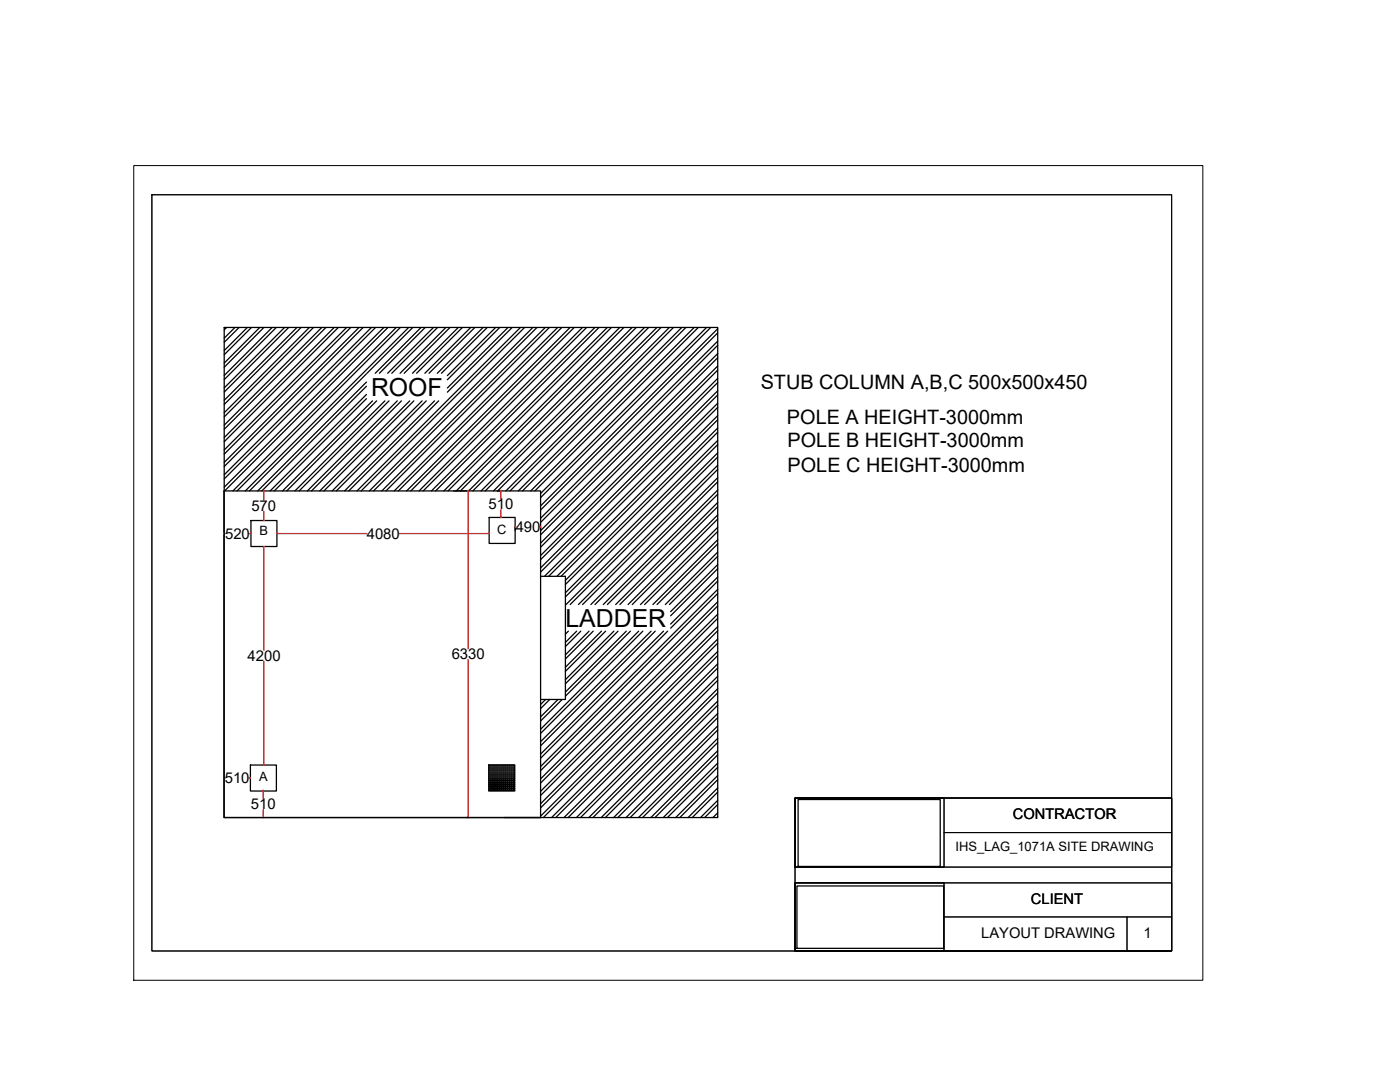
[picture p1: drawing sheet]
<svg xmlns="http://www.w3.org/2000/svg" width="279mm" height="216mm" viewBox="0 0 279 216" stroke-linecap="round" stroke-linejoin="round" font-family="sans-serif">
<!-- layer: 0 -->
<g fill="none" stroke="#000" stroke-width=".25">
<path d="M44.7 65.3h98.5v97.8h-98.5zM45.2 65.3l-.5 .5M46.9 65.3l-2.2 2.2M47.7 65.3l-3 3M49.4 65.3l-4.7 4.7M50.2 65.3l-5.5 5.5M51.8 65.3l-7.1 7.2M52.7 65.3l-8 8M54.3 65.3l-9.6 9.6M55.1 65.3l-10.4 10.5M56.8 65.3l-12.1 12.1M57.6 65.3l-12.9 12.9"/>
<path d="M59.3 65.3l-14.6 14.6M60.1 65.3l-15.4 15.4M61.7 65.3l-17 17.1M62.6 65.3l-17.9 17.9M64.2 65.3l-19.5 19.5M65 65.3l-20.3 20.4M66.7 65.3l-22 22M67.5 65.3l-22.8 22.8M69.2 65.3l-24.5 24.5M70 65.3l-25.3 25.3M71.6 65.3l-26.9 27M72.5 65.3l-27.8 27.8"/>
<path d="M73.1 76.2l-21.7 21.8M73.1 78.7l-19.2 19.3M73.1 74.6l-23.3 23.4M73.1 77.1l-20.8 20.9M73.1 79.5l-18.4 18.5M74.1 65.3l-29.4 29.4M74.3 80l-17.9 18M75 65.3l-30.3 30.3M75.2 80l-18 18M76.6 65.3l-31.9 31.9M76.8 80l-17.9 18M77.4 65.3l-32.6 32.7"/>
<path d="M77.6 80l-17.9 18M79.1 65.3l-32.6 32.7M79.3 80l-18 18M79.9 65.3l-32.6 32.7M80.1 80l-17.9 18M81.6 65.3l-32.6 32.7M81.8 80l-18 18M82.4 65.3l-9.2 9.2M82.6 80l-18 18M84 65.3l-9.1 9.2M84.2 80l-17.9 18M84.9 65.3l-9.2 9.2"/>
<path d="M85.1 80l-18 18M86.5 65.3l-9.1 9.2M86.7 80l-17.9 18M87.3 65.3l-9.1 9.2M87.5 80l-17.9 18M89 65.3l-9.2 9.2M89.2 80l-18 18M89.8 65.3l-9.1 9.2M91.5 65.3l-9.2 9.2M92.3 65.3l-9.2 9.2M93.9 65.3l-9.1 9.2M94.8 65.3l-9.2 9.2"/>
<path d="M96.4 65.3l-9.1 9.2M97.2 65.3l-9.1 9.2M98.9 65.3l-9.6 9.7M99.7 65.3l-10.4 10.5M101.4 65.3l-12.1 12.1M102.2 65.3l-12.9 13M103.9 65.3l-14.6 14.6M104.7 65.3l-32.6 32.7M106.3 65.3l-32.6 32.7M107.2 65.3l-32.7 32.7M108.8 65.3l-32.6 32.7M109.6 65.3l-32.6 32.7"/>
<path d="M111.3 65.3l-32.6 32.7M112.1 65.3l-32.6 32.7M113.8 65.3l-32.6 32.7M114.6 65.3l-32.6 32.7M116.2 65.3l-32.6 32.7M117.1 65.3l-32.6 32.7M118.7 65.3l-32.6 32.7M119.5 65.3l-32.6 32.7M121.2 65.3l-32.6 32.7M122 65.3l-32.6 32.7M123.7 65.3l-32.6 32.7M124.5 65.3l-32.6 32.7"/>
<path d="M126.2 65.3l-32.7 32.7M127 65.3l-32.6 32.7M128.6 65.3l-32.6 32.7M129.5 65.3l-32.7 32.7M131.1 65.3l-32.6 32.7M131.9 65.3l-32.6 32.7M133.6 65.3l-32.6 32.7M134.4 65.3l-32.6 32.7M136.1 65.3l-32.7 32.7M136.9 65.3l-32.6 32.7M138.5 65.3l-32.6 32.7M139.4 65.3l-32.7 32.7"/>
<path d="M141 65.3l-33.1 33.2M141.8 65.3l-33.9 34M143.2 65.6l-35.3 35.3M143.2 68.1l-35.3 35.3M143.2 70.5l-35.3 35.4M143.2 73l-35.3 35.4M143.2 75.5l-35.3 35.3M143.2 78l-35.3 35.3M143.2 66.4l-35.3 35.4M143.2 68.9l-35.3 35.3M143.2 71.4l-35.3 35.3M143.2 73.9l-35.3 35.3"/>
<path d="M143.2 76.3l-35.3 35.4M143.2 78.8l-35.3 35.4M44.7 98h63.2v65.1h-63.2zM52.6 98h.1M90.5 98h2.9M99.2 98h.8M143.2 80.5l-34.5 34.5M143.2 82.9l-32.1 32.1M143.2 85.4l-30.4 30.4M143.2 87.9l-30.4 30.4M143.2 90.4l-30.2 30.2M143.2 92.8l-27.8 27.8"/>
<path d="M143.2 95.3l-25.3 25.3M143.2 97.8l-22.8 22.8M143.2 81.3l-33.7 33.7M143.2 83.8l-31.2 31.2M143.2 86.2l-30.4 30.4M143.2 88.7l-30.4 30.4M143.2 91.2l-29.4 29.4M143.2 93.7l-26.9 26.9M143.2 96.1l-24.5 24.5M143.2 98.6l-22 22M50.1 103.9h5.2v5.2h-5.2zM52.6 103.9h.1"/>
<path d="M97.6 103.3h5.2v5.1h-5.2zM99.8 103.3h.2M102.8 105.1v.7M107.9 115h4.9v24.6h-4.9M107.9 105.1v.7M143.2 100.3l-20.3 20.3M143.2 102.7l-17.9 17.9M143.2 105.2l-15.4 15.4M143.2 107.7l-12.9 12.9M143.2 110.2l-10.4 10.4M143.2 112.6l-9.4 9.4M143.2 115.1l-9.4 9.4"/>
<path d="M143.2 117.6l-35.3 35.4M143.2 101.1l-19.5 19.5M143.2 103.6l-17 17M143.2 106l-14.5 14.6M143.2 108.5l-12.1 12.1M143.2 111l-9.6 9.6M143.2 113.5l-9.4 9.4M143.2 116l-9.4 9.3M143.2 118.4l-35.3 35.4M108.9 139.6l-1 1M109.7 139.6l-1.8 1.8M111.4 139.6l-3.5 3.4"/>
<path d="M112.2 139.6l-4.3 4.3M113.4 125.9l-.6 .6M115.1 125.9l-2.3 2.3M115.9 125.9l-3.1 3.1M117.6 125.9l-4.8 4.8M118.4 125.9l-5.6 5.6M120 125.9l-7.2 7.2M120.9 125.9l-8.1 8.1M122.5 125.9l-9.7 9.7M123.3 125.9l-10.5 10.5M125 125.9l-12.2 12.2M125.8 125.9l-13 13"/>
<path d="M127.5 125.9l-19.6 19.6M128.3 125.9l-20.4 20.4M129.9 125.9l-22 22.1M130.8 125.9l-22.9 22.9M132.4 125.9l-24.5 24.6M133.2 125.9l-25.3 25.4M143.2 120.1l-35.3 35.3M143.2 122.6l-35.3 35.3M143.2 125l-35.3 35.4M143.2 127.5l-35.3 35.4M143.2 130l-33.1 33.1M143.2 132.5l-30.6 30.6"/>
<path d="M143.2 134.9l-28.2 28.2M143.2 137.4l-25.7 25.7M143.2 139.9l-23.2 23.2M143.2 120.9l-35.3 35.4M143.2 123.4l-35.3 35.3M143.2 125.9l-35.3 35.3M143.2 128.3l-34.8 34.8M143.2 130.8l-32.3 32.3M143.2 133.3l-29.8 29.8M143.2 135.8l-27.3 27.3M143.2 138.2l-24.9 24.9M50 152.7h5.2v5.1h-5.2z"/>
<path d="M52.5 152.7h.2M52.5 157.8h.1M97.5 152.7h5.2v5.1h-5.2zM97.5 152.7h5.2M97.5 153.1h5.2M97.5 153.4h5.2M97.5 153.8h5.2M97.5 154.2h5.2M97.5 154.6h5.2M97.5 155h5.2M97.5 155.4h5.2M97.5 155.8h5.2"/>
<path d="M97.5 156.2h5.2M97.5 156.5h5.2M97.5 156.9h5.2M97.5 157.3h5.2M97.5 157.7h5.2M97.7 152.8h.2M97.7 153.2h.2M97.7 153.6h.2M97.7 154h.2M97.7 154.4h.2M97.7 154.8h.2M97.7 155.2h.2"/>
<path d="M97.7 155.6h.2M97.7 156h.2M97.7 156.4h.2M97.7 156.7h.2M97.7 157.1h.2M97.7 157.5h.2M98.1 152.8h.2M98.1 153.2h.2M98.1 153.6h.2M98.1 154h.2M98.1 154.4h.2M98.1 154.8h.2"/>
<path d="M98.1 155.2h.2M98.1 155.6h.2M98.1 156h.2M98.1 156.4h.2M98.1 156.7h.2M98.1 157.1h.2M98.1 157.5h.2M98.5 152.8h.2M98.5 153.2h.2M98.5 153.6h.2M98.5 154h.2M98.5 154.4h.2"/>
<path d="M98.5 154.8h.2M98.5 155.2h.2M98.5 155.6h.2M98.5 156h.2M98.5 156.4h.2M98.5 156.7h.2M98.5 157.1h.2M98.5 157.5h.2M98.9 152.8h.2M98.9 153.2h.2M98.9 153.6h.2M98.9 154h.2"/>
<path d="M98.9 154.4h.2M98.9 154.8h.2M98.9 155.2h.2M98.9 155.6h.2M98.9 156h.2M98.9 156.4h.2M98.9 156.7h.2M98.9 157.1h.2M98.9 157.5h.2M99.3 152.8h.2M99.3 153.2h.2M99.3 153.6h.2"/>
<path d="M99.3 154h.2M99.3 154.4h.2M99.3 154.8h.2M99.3 155.2h.2M99.3 155.6h.2M99.3 156h.2M99.3 156.4h.2M99.3 156.7h.2M99.3 157.1h.2M99.3 157.5h.2M99.7 152.8h.2M99.7 153.2h.2"/>
<path d="M99.7 153.6h.2M99.7 154h.2M99.7 154.4h.2M99.7 154.8h.2M99.7 155.2h.2M99.7 155.6h.2M99.7 156h.2M99.7 156.4h.2M99.7 156.7h.2M99.7 157.1h.2M99.7 157.5h.2M100.1 152.8h.1"/>
<path d="M100.1 153.2h.1M100.1 153.6h.1M100.1 154h.1M100.1 154.4h.1M100.1 154.8h.1M100.1 155.2h.1M100.1 155.6h.1M100.1 156h.1M100.1 156.4h.1M100.1 156.7h.1M100.1 157.1h.1M100.1 157.5h.1"/>
<path d="M100.4 152.8h.2M100.4 153.2h.2M100.4 153.6h.2M100.4 154h.2M100.4 154.4h.2M100.4 154.8h.2M100.4 155.2h.2M100.4 155.6h.2M100.4 156h.2M100.4 156.4h.2M100.4 156.7h.2M100.4 157.1h.2"/>
<path d="M100.4 157.5h.2M100.8 152.8h.2M100.8 153.2h.2M100.8 153.6h.2M100.8 154h.2M100.8 154.4h.2M100.8 154.8h.2M100.8 155.2h.2M100.8 155.6h.2M100.8 156h.2M100.8 156.4h.2M100.8 156.7h.2"/>
<path d="M100.8 157.1h.2M100.8 157.5h.2M101.2 152.8h.2M101.2 153.2h.2M101.2 153.6h.2M101.2 154h.2M101.2 154.4h.2M101.2 154.8h.2M101.2 155.2h.2M101.2 155.6h.2M101.2 156h.2M101.2 156.4h.2"/>
<path d="M101.2 156.7h.2M101.2 157.1h.2M101.2 157.5h.2M101.6 152.8h.2M101.6 153.2h.2M101.6 153.6h.2M101.6 154h.2M101.6 154.4h.2M101.6 154.8h.2M101.6 155.2h.2M101.6 155.6h.2M101.6 156h.2"/>
<path d="M101.6 156.4h.2M101.6 156.7h.2M101.6 157.1h.2M101.6 157.5h.2M102 152.8h.2M102 153.2h.2M102 153.6h.2M102 154h.2M102 154.4h.2M102 154.8h.2M102 155.2h.2M102 155.6h.2"/>
<path d="M102 156h.2M102 156.4h.2M102 156.7h.2M102 157.1h.2M102 157.5h.2M102.4 152.8h.2M102.4 153.2h.2M102.4 153.6h.2M102.4 154h.2M102.4 154.4h.2M102.4 154.8h.2M102.4 155.2h.2"/>
<path d="M102.4 155.6h.2M102.4 156h.2M102.4 156.4h.2M102.4 156.7h.2M102.4 157.1h.2M102.4 157.5h.2M143.2 142.4l-20.7 20.7M143.2 144.8l-18.3 18.3M143.2 147.3l-15.8 15.8M143.2 149.8l-13.3 13.3M143.2 152.3l-10.8 10.8M143.2 154.7l-8.3 8.4"/>
<path d="M143.2 157.2l-5.9 5.9M143.2 159.7l-3.4 3.4M143.2 140.7l-22.4 22.4M143.2 143.2l-19.9 19.9M143.2 145.7l-17.4 17.4M143.2 148.1l-15 15M143.2 150.6l-12.5 12.5M143.2 153.1l-10 10M143.2 155.6l-7.5 7.5M143.2 158.1l-5 5M159.3 159.5h28.3v13.4h-28.3zM52.5 163.1h.1"/>
<path d="M93.1 163.1h.3M100.6 163.1h7.3M143.2 162.2l-.9 .9M143.2 160.5l-2.6 2.6M143.2 163l-.1 .1M159 176.8h29.3v12.4h-29.3z"/>
</g>
<!-- layer: PDF_0 -->
<path d="M30.3 38.9h203.5v150.9h-203.5zM158.7 159.2h29.7v13.8h-29.7zM158.7 159.2h75.1v30.6h-75.1zM158.7 159.2h75.1v13.8h-75.1zM158.7 176.2h29.7v13.6h-29.7zM158.7 176.2h75.1v13.6h-75.1zM188.4 166.1h45.4M188.4 183h45.4M224.9 183v6.8" fill="none" stroke="#000" stroke-width=".2"/>
<!-- layer: PDF2_0 -->
<path d="M30.3 38.9h203.5v150.9h-203.5zM158.7 159.2h29.7v13.8h-29.7zM158.7 159.2h75.1v30.6h-75.1zM158.7 159.2h75.1v13.8h-75.1zM158.7 176.2h29.7v13.6h-29.7zM158.7 176.2h75.1v13.6h-75.1zM188.4 166.1h45.4M188.4 183h45.4M224.9 183v6.8" fill="none" stroke="#000" stroke-width=".2"/>
<!-- layer: 0 -->
<g fill="none" stroke="#f00" stroke-width=".25">
<path d="M52.6 97.9v1.9M93.4 97.9v31.6M100 97.9v1.6M44.7 106.5h.3M49.7 106.5h.4M52.6 102v1.9M52.7 109v20.8M55.2 106.5h18M79.7 106.5h17.9M100 101.7v1.6M102.8 105.1h.2M107.7 105.1h.2"/>
<path d="M52.7 132v20.7M93.4 131.6v31.6M44.7 155.2h.3M49.7 155.2h.3M52.5 157.8v1.6M52.5 161.6v1.6"/>
</g>
<g fill="none" stroke="#f00" stroke-width=".2">
<path d="M52.6 98h.1M93.4 98h.1M100 98h.1M44.7 106.5h.1M50.1 106.5h.1M52.6 103.9h.1M52.7 109.1h.1M55.3 106.5h.1M97.6 106.5h.1M100 103.3h.1M102.8 105.1h.1M107.9 105.1h.1"/>
<path d="M44.7 155.2v.1M50 155.2v.1M52.5 157.8h.1M52.7 152.7h.1M52.5 163.1h.1M93.4 163.1h.1"/>
</g>
<path d="M26.7 33h213.4v162.6h-213.4z" fill="none" stroke="#000" stroke-width=".2"/>
<g font-size="5">
<text x="74" y="79">ROOF</text>
<text x="112.8" y="125.1">LADDER</text>
</g>
<g font-size="4">
<text x="151.8" y="77.6">STUB COLUMN A,B,C 500x500x450</text>
<text x="157.1" y="84.5">POLE A HEIGHT-3000mm</text>
<text x="157.2" y="89.2">POLE B HEIGHT-3000mm</text>
<text x="157.2" y="94.3">POLE C HEIGHT-3000mm</text>
</g>
<g font-size="3">
<text x="50.2" y="102">570</text>
<text x="97.5" y="101.6">510</text>
<text x="44.9" y="107.5">520</text>
<text x="73.2" y="107.5">4080</text>
<text x="102.9" y="106.2">490</text>
<text x="49.4" y="131.9">4200</text>
<text x="90.1" y="131.6">6330</text>
<text x="44.9" y="156.3">510</text>
<text x="50.1" y="161.5">510</text>
</g>
<g font-size="2.9">
<text x="202.1" y="163.4">CONTRACTOR</text>
<text x="205.7" y="180.4">CLIENT</text>
<text x="195.8" y="187.1">LAYOUT DRAWING</text>
<text x="228.2" y="187.2">1</text>
</g>
<g font-size="2.6">
<text x="51.8" y="106.8">B</text>
<text x="99.2" y="106.6">C</text>
<text x="51.7" y="155.7">A</text>
<text x="190.7" y="169.7">IHS_LAG_1071A SITE DRAWING</text>
</g>
</svg>
